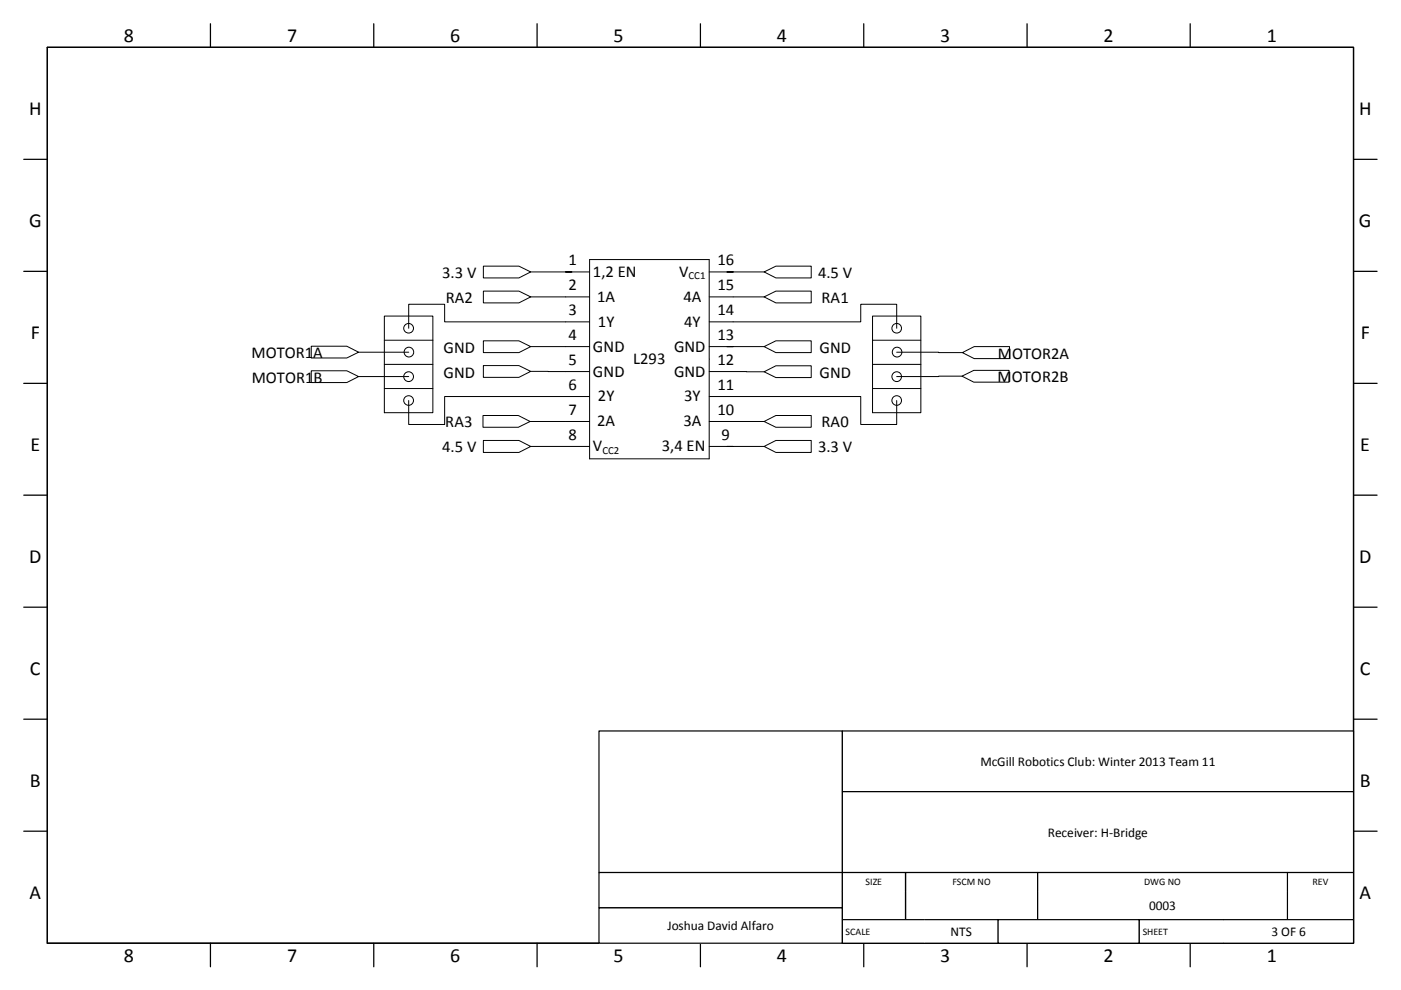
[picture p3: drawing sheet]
<svg xmlns="http://www.w3.org/2000/svg" width="297mm" height="210mm" viewBox="0 0 297 210" stroke-linecap="round" stroke-linejoin="round" font-family="sans-serif">
<g fill="none" stroke="#000" stroke-width=".26">
<path d="M10 10h277v190h-277zM44.6 5v5M79.2 5v5M113.9 5v5M148.5 5v5M183.1 5v5M217.8 5v5M252.3 5v5M5 33.8h5M287 33.8h5M5 57.5h5M287 57.5h5"/>
<path d="M5 81.3h5M287 81.3h5M5 105h5M287 105h5M5 128.7h5M287 128.7h5M5 152.5h5M287 152.5h5M5 176.2h5M287 176.2h5M44.6 200v5M79.2 200v5"/>
<path d="M113.9 200v5M148.5 200v5M183.1 200v5M217.8 200v5M252.3 200v5"/>
</g>
<path d="M127 155h51.6v30h-51.6z" fill-rule="evenodd" fill="#fff"/>
<path d="M127 155h51.6v30h-51.6z" fill="none" stroke="#000" stroke-width=".25"/>
<path d="M127 185h51.6v7.5h-51.6z" fill-rule="evenodd" fill="#fff"/>
<path d="M127 185h51.6v7.5h-51.6z" fill="none" stroke="#000" stroke-width=".25"/>
<path d="M127 192.5h51.6v7.5h-51.6z" fill-rule="evenodd" fill="#fff"/>
<path d="M127 192.5h51.6v7.5h-51.6z" fill="none" stroke="#000" stroke-width=".25"/>
<path d="M178.6 155h108.4v12.9h-108.4z" fill-rule="evenodd" fill="#fff"/>
<path d="M178.6 155h108.4v12.9h-108.4z" fill="none" stroke="#000" stroke-width=".25"/>
<path d="M178.6 167.9h108.4v17.1h-108.4z" fill-rule="evenodd" fill="#fff"/>
<path d="M178.6 167.9h108.4v17.1h-108.4z" fill="none" stroke="#000" stroke-width=".25"/>
<path d="M178.6 185h13.4v4h-13.4z" fill-rule="evenodd" fill="#fff"/>
<path d="M178.6 189v-4h13.4v4" fill="none" stroke="#000" stroke-width=".25"/>
<path d="M192 185h28v4h-28z" fill-rule="evenodd" fill="#fff"/>
<path d="M192 189v-4h28v4" fill="none" stroke="#000" stroke-width=".25"/>
<path d="M220 185h53v4h-53z" fill-rule="evenodd" fill="#fff"/>
<path d="M220 189v-4h53v4" fill="none" stroke="#000" stroke-width=".25"/>
<path d="M273 185h14v4h-14z" fill-rule="evenodd" fill="#fff"/>
<path d="M273 189v-4h14v4" fill="none" stroke="#000" stroke-width=".25"/>
<path d="M178.6 189h13.4v6h-13.4z" fill-rule="evenodd" fill="#fff"/>
<path d="M178.6 189v6h13.4v-6" fill="none" stroke="#000" stroke-width=".25"/>
<path d="M192 189h28v6h-28z" fill-rule="evenodd" fill="#fff"/>
<path d="M192 189v6h28v-6" fill="none" stroke="#000" stroke-width=".25"/>
<path d="M220 189h53v6h-53z" fill-rule="evenodd" fill="#fff"/>
<path d="M220 189v6h53v-6" fill="none" stroke="#000" stroke-width=".25"/>
<path d="M273 189h14v6h-14z" fill-rule="evenodd" fill="#fff"/>
<path d="M273 189v6h14v-6" fill="none" stroke="#000" stroke-width=".25"/>
<path d="M178.6 195h17.4v5h-17.4z" fill-rule="evenodd" fill="#fff"/>
<path d="M196 195h-17.4v5h17.4" fill="none" stroke="#000" stroke-width=".25"/>
<path d="M196 195h15.7v5h-15.7z" fill-rule="evenodd" fill="#fff"/>
<path d="M196 195h15.7v5h-15.7" fill="none" stroke="#000" stroke-width=".25"/>
<path d="M211.6 195h30v5h-30z" fill-rule="evenodd" fill="#fff"/>
<path d="M211.6 195h30v5h-30z" fill="none" stroke="#000" stroke-width=".25"/>
<path d="M241.6 195h17.9v5h-17.9z" fill-rule="evenodd" fill="#fff"/>
<path d="M259.5 195h-17.9v5h17.9" fill="none" stroke="#000" stroke-width=".25"/>
<path d="M259.5 195h27.5v5h-27.5z" fill-rule="evenodd" fill="#fff"/>
<path d="M259.5 195h27.5v5h-27.5" fill="none" stroke="#000" stroke-width=".25"/>
<path d="M125 55h25.4v21.1h-25.4z" fill-rule="evenodd" fill="#fff"/>
<path d="M119.9 57.7h5.1M150.4 57.7h5M119.9 62.9h5.1M119.9 68.2h5.1M119.9 73.5h5.1M125 76.2v-21.2h25.4v21.2M150.4 62.9h5M150.4 68.2h5M150.4 73.5h5" fill="none" stroke="#000" stroke-width=".21"/>
<path d="M125 76.1h25.4v21.1h-25.4z" fill-rule="evenodd" fill="#fff"/>
<path d="M119.9 78.8h5.1M125 76.2v21.1h25.4v-21.1M150.4 78.8h5M119.9 84.1h5.1M119.9 89.4h5.1M119.9 94.7h5.1M150.4 84.1h5M150.4 89.4h5M150.4 94.7h5" fill="none" stroke="#000" stroke-width=".21"/>
<path d="M102.5 77.5h7.5l2.5 1.2-2.5 1.3h-7.5z" fill-rule="evenodd" fill="#fff"/>
<path d="M102.5 77.5h7.5l2.5 1.2-2.5 1.3h-7.5z" fill="none" stroke="#000" stroke-width=".21"/>
<path d="M102.5 72.3h7.5l2.5 1.2-2.5 1.3h-7.5z" fill-rule="evenodd" fill="#fff"/>
<path d="M102.5 72.3h7.5l2.5 1.2-2.5 1.3h-7.5z" fill="none" stroke="#000" stroke-width=".21"/>
<path d="M162 78.8l2.5-1.2h7.5v2.5h-7.5z" fill-rule="evenodd" fill="#fff"/>
<path d="M162 78.8l2.5-1.2h7.5v2.5h-7.5z" fill="none" stroke="#000" stroke-width=".21"/>
<path d="M162 73.5l2.5-1.2h7.5v2.5h-7.5z" fill-rule="evenodd" fill="#fff"/>
<path d="M112.5 78.7l7.4 .1M112.5 73.5h7.4M155.4 73.5h-1.3h7.9M155.4 78.8h6.6M162 73.5l2.5-1.2h7.5v2.5h-7.5z" fill="none" stroke="#000" stroke-width=".21"/>
<path d="M102.5 93.4h7.5l2.5 1.3-2.5 1.2h-7.5z" fill-rule="evenodd" fill="#fff"/>
<path d="M102.5 93.4h7.5l2.5 1.3-2.5 1.2h-7.5z" fill="none" stroke="#000" stroke-width=".21"/>
<path d="M162 57.7l2.5-1.3h7.5v2.5h-7.5z" fill-rule="evenodd" fill="#fff"/>
<path d="M155.4 57.7h-1.3h7.9M162 57.7l2.5-1.3h7.5v2.5h-7.5zM112.5 94.7h7.4" fill="none" stroke="#000" stroke-width=".21"/>
<path d="M66 73.4h7.5l2.5 1.3-2.5 1.2h-7.5z" fill-rule="evenodd" fill="#fff"/>
<path d="M66 73.4h7.5l2.5 1.3-2.5 1.2h-7.5z" fill="none" stroke="#000" stroke-width=".21"/>
<path d="M102.5 61.7h7.5l2.5 1.2-2.5 1.3h-7.5z" fill-rule="evenodd" fill="#fff"/>
<path d="M102.5 61.7h7.5l2.5 1.2-2.5 1.3h-7.5z" fill="none" stroke="#000" stroke-width=".21"/>
<path d="M102.4 88.1h7.5l2.5 1.3-2.5 1.2h-7.5z" fill-rule="evenodd" fill="#fff"/>
<path d="M102.4 88.1h7.5l2.5 1.3-2.5 1.2h-7.5z" fill="none" stroke="#000" stroke-width=".21"/>
<path d="M66 78.6h7.5l2.5 1.2-2.5 1.3h-7.5z" fill-rule="evenodd" fill="#fff"/>
<path d="M66 78.6h7.5l2.5 1.2-2.5 1.3h-7.5z" fill="none" stroke="#000" stroke-width=".21"/>
<path d="M204 74.8l2.5-1.3h7.5v2.5h-7.5z" fill-rule="evenodd" fill="#fff"/>
<path d="M204 74.8l2.5-1.3h7.5v2.5h-7.5z" fill="none" stroke="#000" stroke-width=".21"/>
<path d="M162 62.9l2.5-1.2h7.5v2.5h-7.5z" fill-rule="evenodd" fill="#fff"/>
<path d="M162 62.9l2.5-1.2h7.5v2.5h-7.5z" fill="none" stroke="#000" stroke-width=".21"/>
<path d="M162 89.4l2.5-1.3h7.5v2.5h-7.5z" fill-rule="evenodd" fill="#fff"/>
<path d="M162 89.4l2.5-1.3h7.5v2.5h-7.5z" fill="none" stroke="#000" stroke-width=".21"/>
<path d="M204 79.8l2.5-1.3h7.4v2.5h-7.4z" fill-rule="evenodd" fill="#fff"/>
<path d="M204 79.8l2.5-1.3h7.4v2.5h-7.4z" fill="none" stroke="#000" stroke-width=".21"/>
<path d="M102.5 56.4h7.5l2.5 1.3-2.5 1.2h-7.5z" fill-rule="evenodd" fill="#fff"/>
<path d="M102.5 56.4h7.5l2.5 1.3-2.5 1.2h-7.5z" fill="none" stroke="#000" stroke-width=".21"/>
<path d="M162 94.7l2.5-1.3h7.5v2.5h-7.5z" fill-rule="evenodd" fill="#fff"/>
<path d="M112.5 57.7h8.7h-1.3M112.5 62.9h7.4M155.4 62.9h6.6M112.4 89.4h7.5M155.4 94.7h-1.3h7.9M155.4 89.4h6.6M162 94.7l2.5-1.3h7.5v2.5h-7.5z" fill="none" stroke="#000" stroke-width=".21"/>
<path d="M81.5 67h10.3v20.5h-10.3z" fill-rule="evenodd" fill="#fff"/>
<path d="M81.5 67h10.3v20.5h-10.3zM81.5 77.3h10.3M81.5 72.1h10.3M81.5 82.4h10.3" fill="none" stroke="#000" stroke-width=".21"/>
<circle cx="86.6" cy="79.9" r="1.04" fill="#fff"/>
<circle cx="86.6" cy="79.9" r="1.04" fill="none" stroke="#000" stroke-width=".21"/>
<circle cx="86.6" cy="69.6" r="1.03" fill="#fff"/>
<circle cx="86.6" cy="69.6" r="1.03" fill="none" stroke="#000" stroke-width=".21"/>
<circle cx="86.7" cy="74.6" r="1.02" fill="#fff"/>
<circle cx="86.7" cy="74.6" r="1.02" fill="none" stroke="#000" stroke-width=".21"/>
<circle cx="86.6" cy="84.9" r="1.03" fill="#fff"/>
<g fill="none" stroke="#000" stroke-width=".21">
<path d="M76 74.7h10.7M76 79.8h10.7M119.9 68.2h-25.6v-3.7h-7.6v5.1M119.9 84.1h-25.6v5.9h-7.6v-5.1"/>
<circle cx="86.6" cy="84.9" r="1.03"/>
</g>
<path d="M185 67h10.2v20.5h-10.2z" fill-rule="evenodd" fill="#fff"/>
<path d="M185 67h10.2v20.5h-10.2zM185 77.3h10.2M185 72.1h10.2M185 82.4h10.2" fill="none" stroke="#000" stroke-width=".21"/>
<circle cx="190.1" cy="79.9" r="1.03" fill="#fff"/>
<circle cx="190.1" cy="79.9" r="1.03" fill="none" stroke="#000" stroke-width=".21"/>
<circle cx="190.1" cy="69.6" r="1.02" fill="#fff"/>
<circle cx="190.1" cy="69.6" r="1.02" fill="none" stroke="#000" stroke-width=".21"/>
<circle cx="190.2" cy="74.6" r="1.02" fill="#fff"/>
<circle cx="190.2" cy="74.6" r="1.02" fill="none" stroke="#000" stroke-width=".21"/>
<circle cx="190.1" cy="84.9" r="1.02" fill="#fff"/>
<g fill="none" stroke="#000" stroke-width=".21">
<path d="M155.4 68.2h27.1v-3.7h7.6v5.1M190.1 74.7l13.9 .1M204 79.8h-13.9M155.4 84.1h27.1v5.9h7.6v-5.1"/>
<circle cx="190.1" cy="84.9" r="1.02"/>
</g>
<g font-size="4.2">
<text x="26.2" y="9">8</text>
<text x="60.9" y="9">7</text>
<text x="95.5" y="9">6</text>
<text x="130.1" y="9">5</text>
<text x="164.7" y="9">4</text>
<text x="199.3" y="9">3</text>
<text x="234" y="9">2</text>
<text x="268.6" y="9">1</text>
<text x="6.2" y="24.5">H</text>
<text x="288.2" y="24.5">H</text>
<text x="6.2" y="48.2">G</text>
<text x="288.1" y="48.2">G</text>
<text x="6.5" y="72">F</text>
<text x="288.5" y="72">F</text>
<text x="6.5" y="95.7">E</text>
<text x="288.4" y="95.7">E</text>
<text x="6.2" y="119.5">D</text>
<text x="288.2" y="119.5">D</text>
<text x="6.3" y="143.2">C</text>
<text x="288.3" y="143.2">C</text>
<text x="6.3" y="166.9">B</text>
<text x="288.3" y="166.9">B</text>
<text x="6.3" y="190.7">A</text>
<text x="288.2" y="190.7">A</text>
<text x="26.2" y="204">8</text>
<text x="60.9" y="204">7</text>
<text x="95.5" y="204">6</text>
<text x="130.1" y="204">5</text>
<text x="164.7" y="204">4</text>
<text x="199.3" y="204">3</text>
<text x="234" y="204">2</text>
<text x="268.6" y="204">1</text>
</g>
<g font-size="3.5">
<text x="93.8" y="59">3.3 V</text>
<text x="120.6" y="56.2">1</text>
<text x="125.7" y="58.7">1,2 EN</text>
<text x="144" y="58.7">V</text>
<text x="152.1" y="56.2">16</text>
<text x="173.4" y="59">4.5 V</text>
<text x="94.5" y="64.3">RA2</text>
<text x="120.6" y="61.5">2</text>
<text x="126.6" y="64">1A</text>
<text x="144.9" y="64">4A</text>
<text x="152.1" y="61.5">15</text>
<text x="174.2" y="64.3">RA1</text>
<text x="120.6" y="66.8">3</text>
<text x="126.7" y="69.3">1Y</text>
<text x="145.1" y="69.3">4Y</text>
<text x="152.1" y="66.8">14</text>
<text x="53.3" y="75.9">MOTOR1A</text>
<text x="94.1" y="74.8">GND</text>
<text x="120.6" y="72.1">4</text>
<text x="120.6" y="77.3">5</text>
<text x="125.7" y="74.5">GND</text>
<text x="134.2" y="77.2">L293</text>
<text x="142.9" y="74.5">GND</text>
<text x="152.1" y="77.3">12</text>
<text x="152.1" y="72.1">13</text>
<text x="173.7" y="74.8">GND</text>
<text x="211.5" y="76">MOTOR2A</text>
<text x="53.4" y="81.2">MOTOR1B</text>
<text x="94.1" y="80.1">GND</text>
<text x="120.6" y="82.6">6</text>
<text x="125.7" y="79.8">GND</text>
<text x="142.9" y="79.8">GND</text>
<text x="152.1" y="82.6">11</text>
<text x="173.7" y="80.1">GND</text>
<text x="211.5" y="81.1">MOTOR2B</text>
<text x="120.6" y="87.9">7</text>
<text x="126.7" y="85.1">2Y</text>
<text x="145.1" y="85.1">3Y</text>
<text x="152.1" y="87.9">10</text>
<text x="93.8" y="95.9">4.5 V</text>
<text x="94.4" y="90.6">RA3</text>
<text x="120.6" y="93.2">8</text>
<text x="125.7" y="95.7">V</text>
<text x="126.6" y="90.4">2A</text>
<text x="140.3" y="95.7">3,4 EN</text>
<text x="144.9" y="90.4">3A</text>
<text x="153" y="93.2">9</text>
<text x="173.4" y="95.9">3.3 V</text>
<text x="174.2" y="90.6">RA0</text>
</g>
<g font-size="2.8">
<text x="207.9" y="162.4">McGill Robotics Club: Winter 2013 Team 11</text>
<text x="222.2" y="177.4">Receiver: H-Bridge</text>
<text x="141.5" y="197.2">Joshua David Alfaro</text>
<text x="243.6" y="193">0003</text>
<text x="201.5" y="198.5">NTS</text>
<text x="269.6" y="198.5">3 OF 6</text>
</g>
<g font-size="2.3">
<text x="146" y="59.2">CC1</text>
<text x="127.7" y="96.2">CC2</text>
</g>
<g font-size="2.1">
<text x="183.5" y="187.7">SIZE</text>
<text x="201.9" y="187.7">FSCM NO</text>
<text x="242.6" y="187.7">DWG NO</text>
<text x="278.3" y="187.7">REV</text>
<text x="179.3" y="198.2">SCALE</text>
<text x="242.3" y="198.2">SHEET</text>
</g>
</svg>
